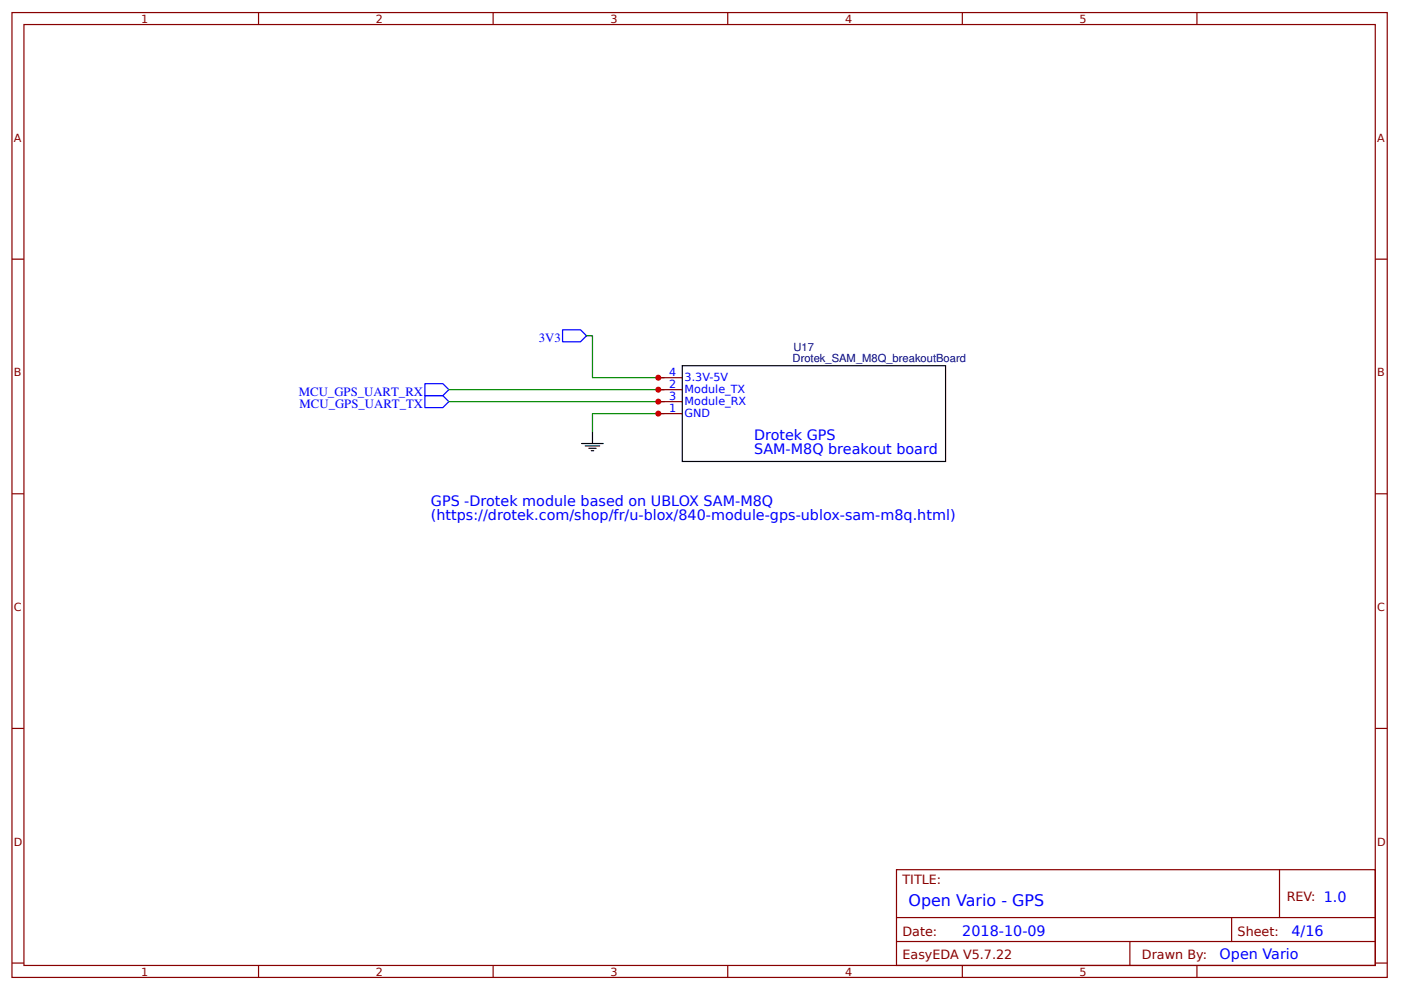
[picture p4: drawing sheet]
<svg xmlns="http://www.w3.org/2000/svg" width="310mm" height="219mm" viewBox="0 0 310 219" stroke-linecap="round" stroke-linejoin="round" font-family="sans-serif">
<g fill="none" stroke="#800" stroke-width=".26">
<path d="M2.6 2.8h304.1v213.2h-304.1zM5.3 5.4h298.7v208h-298.7zM57.1 2.8v2.6M109 2.8v2.6M160.9 2.8v2.6M212.7 2.8v2.6M264.6 2.8v2.6M2.6 57.3h2.7M304 57.3h2.7M145.5 83.5h5.3M145.5 86.1h5.3M145.5 88.8h5.3"/>
<path d="M145.5 91.4h5.3M2.6 109.1h2.7M304 109.1h2.7M2.6 161h2.7M304 161h2.7M198.2 192.2h105.8v21.2h-105.8zM282.8 192.2v10.6M2.6 212.9h2.7M57.1 213.4v2.6M109 213.4v2.6M160.9 213.4v2.6M198.2 202.8h105.8"/>
<path d="M198.2 208.1h105.8M212.7 213.4v2.6M249.8 208.1v5.3M264.6 213.4v2.6M272.3 202.8v5.3M304 212.9h2.7"/>
</g>
<path d="M124.4 72.9h3.9l1.3 1.3-1.3 1.3h-3.9zM93.9 84.8h4l1.3 1.3-1.3 1.3h-4zM93.9 87.4h4l1.3 1.4-1.3 1.3h-4z" fill="none" stroke="#00f" stroke-width=".26"/>
<path d="M128.6 98h4.7M129.4 98.6h3.2M130.2 99.1h1.6M130.7 99.6h.5M131 95.4v2.6M150.8 80.8h58.2v21.2h-58.2z" fill="none" stroke="#000" stroke-width=".26"/>
<path d="M129.6 74.2h1.4v9.3h15.8M99.2 86.1h47.6M99.2 88.8h47.6M146.8 91.4h-15.8v4" fill="none" stroke="#080" stroke-width=".26"/>
<g fill="#c00">
<circle cx="145.5" cy="83.5" r=".66"/>
<circle cx="145.5" cy="86.1" r=".66"/>
<circle cx="145.5" cy="88.8" r=".66"/>
<circle cx="145.5" cy="91.4" r=".66"/>
</g>
<text font-size="3.5" fill="#00f" x="200.8" y="200.2">Open Vario - GPS</text>
<g font-size="3.2" fill="#00f">
<text x="166.7" y="97.3">Drotek GPS</text>
<text x="166.7" y="100.4">SAM-M8Q breakout board</text>
<text x="95.2" y="111.8">GPS -Drotek module based on UBLOX SAM-M8Q</text>
<text x="95.2" y="115">(https://drotek.com/shop/fr/u-blox/840-module-gps-ublox-sam-m8q.html)</text>
<text x="212.7" y="206.8">2018-10-09</text>
<text x="285.5" y="206.8">4/16</text>
<text x="269.6" y="212.1">Open Vario</text>
</g>
<g font-size="2.8" fill="#00f">
<text x="119.1" y="75.5">3V3</text>
<text x="66.1" y="87.4">MCU_GPS_UART_RX</text>
<text x="66.2" y="90.1">MCU_GPS_UART_TX</text>
</g>
<g font-size="2.8" fill="#800">
<text x="199.5" y="195.4">TITLE:</text>
<text x="284.4" y="199.1">REV: 1.0</text>
<text x="199.5" y="206.8">Date:</text>
<text x="273.6" y="206.8">Sheet:</text>
<text x="199.5" y="212.1">EasyEDA V5.7.22</text>
<text x="252.4" y="212.1">Drawn By:</text>
</g>
<g font-size="2.5" fill="#800">
<text x="31.2" y="5">1</text>
<text x="83.1" y="5">2</text>
<text x="134.9" y="5">3</text>
<text x="186.8" y="5">4</text>
<text x="238.7" y="5">5</text>
<text x="3" y="31.4">A</text>
<text x="304.4" y="31.4">A</text>
<text x="3" y="83.2">B</text>
<text x="304.4" y="83.2">B</text>
<text x="3" y="135.1">C</text>
<text x="304.4" y="135.1">C</text>
<text x="3" y="186.9">D</text>
<text x="304.4" y="186.9">D</text>
<text x="31.2" y="215.6">1</text>
<text x="83.1" y="215.6">2</text>
<text x="134.9" y="215.6">3</text>
<text x="186.8" y="215.6">4</text>
<text x="238.7" y="215.6">5</text>
</g>
<g font-size="2.5" fill="#000080">
<text x="175.4" y="77.6">U17</text>
<text x="175.2" y="80">Drotek_SAM_M8Q_breakoutBoard</text>
</g>
<g font-size="2.5" fill="#00f">
<text x="147.9" y="83.2">4</text>
<text x="147.9" y="85.9">2</text>
<text x="147.9" y="88.5">3</text>
<text x="151.3" y="84.3">3.3V-5V</text>
<text x="151.3" y="86.9">Module_TX</text>
<text x="151.3" y="89.6">Module_RX</text>
<text x="147.9" y="91.1">1</text>
<text x="151.3" y="92.2">GND</text>
</g>
</svg>
